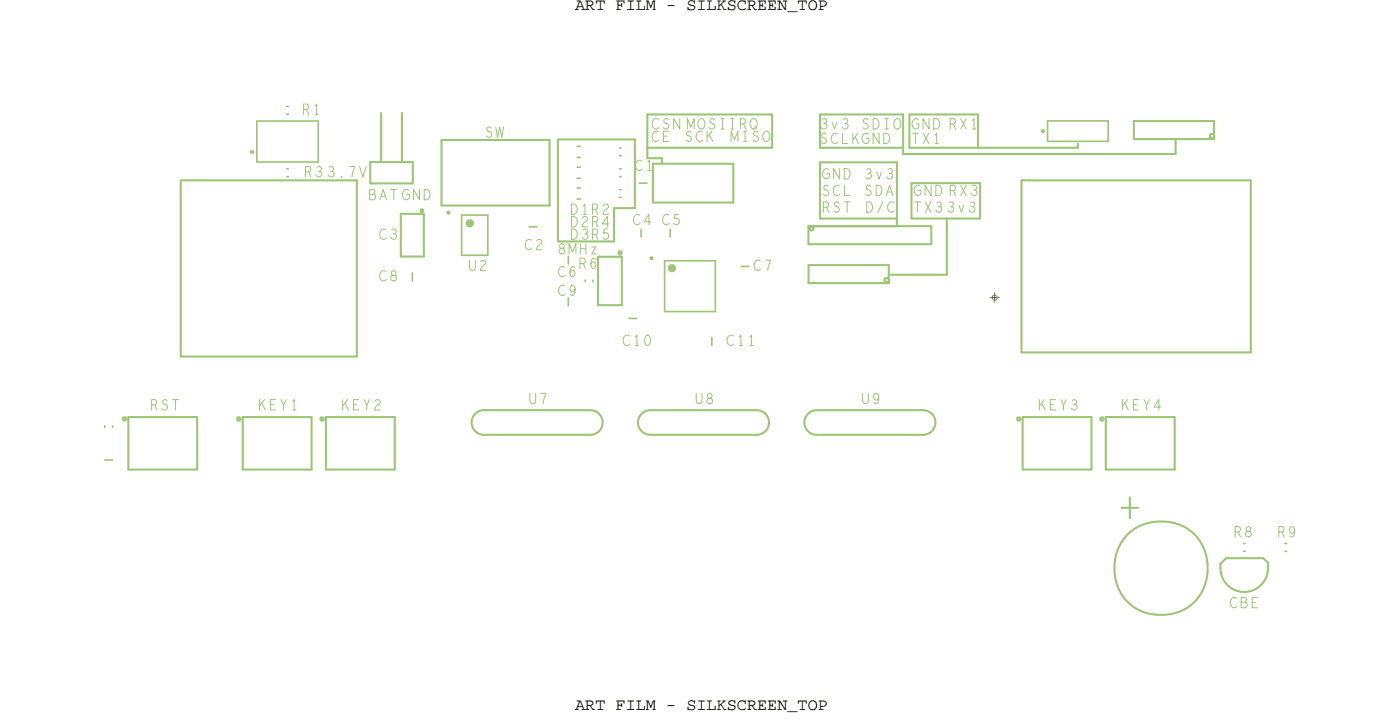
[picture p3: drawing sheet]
<svg xmlns="http://www.w3.org/2000/svg" width="171mm" height="88mm" viewBox="0 0 171 88" stroke-linecap="round" stroke-linejoin="round" font-family="sans-serif">
<!-- layer: Components -->
<g fill="none" stroke="#9dc576" stroke-width=".25">
<path d="M30.7 18.5l.1-.1 .1 .1v.1l-.1 .1-.1-.1zM45.2 19.8h5.2zM45.2 19.8v2.6zM46.5 13.8v6zM49.1 13.8v6zM50.4 19.8v2.6zM53.9 17.1v8zM53.9 17.1h13.2zM67.1 17.1v8zM79.7 20v4.7zM79.7 20h9.9zM89.6 20v4.7z"/>
<path d="M127.3 15.9h.1h.1v.2h-.1h-.1zM138.5 14.8h9.8zM138.5 17h9.8zM138.5 14.8v2.2zM147.8 16.4l.2-.1 .2 .1 .1 .2-.1 .2-.2 .1-.2-.1-.1-.2zM148.3 14.8v2.2zM22.1 22h21.5zM22.1 22v21.5zM43.6 22v21zM45.2 22.4h5.2zM49 31.3h2.8zM49 26.1v5.2z"/>
<path d="M49 26.1h2.8zM51.4 25.6l.1-.1 .2 .1v.2l-.2 .1-.1-.1zM51.8 26.1v5.2zM53.9 25.1h13.2zM54.7 25.9l.1-.1 .1 .1v.1l-.1 .1-.1-.1zM73 31.3h2.9zM73 37.2h2.9zM73 31.3v5.9zM75.6 30.8l.1-.1 .2 .1v.2l-.2 .1-.1-.1zM75.9 31.3v5.9zM79.5 31.5l.1-.1 .1 .1v.1l-.1 .1-.1-.1zM79.7 24.7h9.9z"/>
<path d="M98.7 29.8h15zM98.7 27.6v2.2zM98.7 27.6h15zM98.7 32.4h9.8zM98.7 34.6h9.8zM98.7 32.4v2.2zM99 27.8l.1-.1 .2 .1v.3h-.2h-.1zM108.1 34l.2-.1 .2 .1 .1 .2-.1 .2-.2 .1-.2-.1-.1-.2zM108.5 32.4v2.2zM113.7 27.6v2.2zM124.8 22h1zM124.8 22v21z"/>
<path d="M125.8 22h27zM152.8 22v21zM15 51l.2-.1 .2 .1v.2l-.2 .1-.2-.1zM15.7 57.3h8.4zM15.7 50.9v6.4zM15.7 50.9h8.4zM22.1 43.5h21.5zM24.1 50.9v6.4zM29 51l.2-.1 .2 .1v.2l-.2 .1-.2-.1zM29.6 57.3h8.5zM29.6 50.9v6.4zM29.6 50.9h8.5z"/>
<path d="M38.1 50.9v6.4zM39.2 51l.1-.1 .2 .1v.2l-.2 .1-.1-.1zM39.8 57.3h8.4zM39.8 50.9v6.4zM39.8 50.9h8.4zM43.6 43v.5zM48.2 50.9v6.4zM59.1 53.1h13zM59.1 50.1h13zM59.1 50.1a1.5 1.5 0 0 0-1.5 1.5 1.5 1.5 0 0 0 1.5 1.5M72.1 50.1a1.5 1.5 0 0 1 1.5 1.5 1.5 1.5 0 0 1-1.5 1.5M79.4 53.1h13z"/>
<path d="M79.4 50.1h13zM79.4 50.1a1.5 1.5 0 0 0-1.5 1.5 1.5 1.5 0 0 0 1.5 1.5M92.4 50.1a1.5 1.5 0 0 1 1.5 1.5 1.5 1.5 0 0 1-1.5 1.5M99.7 53.1h13zM99.7 50.1h13zM99.7 50.1a1.5 1.5 0 0 0-1.5 1.5 1.5 1.5 0 0 0 1.5 1.5M112.7 50.1a1.5 1.5 0 0 1 1.5 1.5 1.5 1.5 0 0 1-1.5 1.5M124.2 51l.2-.1 .2 .1v.2l-.2 .1-.2-.1zM124.8 43h28zM124.9 50.9h8.4zM124.9 57.3h8.4zM124.9 50.9v6.4z"/>
<path d="M133.3 50.9v6.4zM134.4 51l.2-.1 .2 .1v.2l-.2 .1-.2-.1zM135.1 57.3h8.4zM135.1 50.9v6.4zM135.1 50.9h8.4zM143.5 50.9v6.4zM137.5 65.4a6 6 0 0 1 8.6 0 6 6 0 0 1-.8 8.6 6.1 6.1 0 0 1-7.8-.7 6.1 6.1 0 0 1 0-7.9zM149.1 68.8v.5zM149.1 69.3a2.9 2.9 0 0 0 2.9 2.9 2.9 2.9 0 0 0 2.9-2.9M149.7 68.1l-.6 .7zM149.7 68.1h4.6zM154.3 68.1l.6 .6z"/>
<path d="M154.9 68.7v.6z"/>
</g>
<path d="M57.2 27.1l.2-.1 .2 .1v.2v.1l-.2 .1-.2-.1-.1-.1zM81.9 32.6l.2-.1 .2 .1v.1v.2l-.2 .1-.2-.1-.1-.2z" fill="none" stroke="#9dc576" stroke-width=".5"/>
<g fill="none" stroke="#9dc576" stroke-width=".2">
<path d="M31.4 14.8h7.5zM31.4 14.8v5zM31.4 19.8h7.5zM35 13h.2zM35 13.9h.2zM38.9 14.8v5zM70.5 19.2h.4zM70.5 17.9h.4zM75.7 18.1h.2zM75.7 19h.2zM127.9 17.3h7.4zM127.9 14.8h7.4z"/>
<path d="M127.9 14.8v2.5zM135.3 14.8v2.5zM35 21.6h.2zM35 20.6h.2zM50.4 33.3v1zM56.4 31.2h3.2zM56.4 26.3h3.2zM56.4 26.3v4.9zM59.6 26.3v4.9zM64.6 27.7h1zM69.4 36.4v.9zM69.4 31.3v.9z"/>
<path d="M70.5 22.9h.4zM70.5 21.8h.4zM70.5 20.4h.4zM71.5 34.2v.2zM72.4 34.2v.2zM75.7 23.1h.2zM75.7 24.1h.2zM75.7 20.6h.2zM75.7 21.6h.2zM76.8 38.9h1zM78.1 22.4h.9zM78.3 28v.9z"/>
<path d="M81.2 31.8h6.2zM81.2 31.8v6.2zM81.2 38h6.2zM81.9 28v.9zM87.4 31.8v6.2zM90.5 32.5h1zM12.8 56.1h1zM12.8 52v.2zM13.8 52v.2zM86.9 41.2v.9zM151.9 67.3h.2zM151.9 66.3h.2z"/>
<path d="M156.9 67.3h.2zM156.9 66.3h.2z"/>
</g>
<!-- layer: Drawing Origin -->
<path d="M120.8 36.3h1.3M121.3 36.1l.2-.1 .2 .1 .1 .2-.1 .2-.2 .1-.2-.1-.1-.2zM121.5 35.7v1.3" fill="none" stroke="#638b3a" stroke-width=".12"/>
<!-- layer: All Others -->
<g fill="none" stroke="#9dc576" stroke-width=".25">
<path d="M68.1 17h9.4zM68.1 17v8.1zM77.5 17v8.4zM79.1 19.3h1.7zM79.1 18v1.3zM79.1 18h15.2zM79.1 14v4zM79.1 14h15.2zM80.8 19.3v.5zM94.3 14v4zM100.1 14h10.2zM100.1 14v4z"/>
<path d="M100.1 19.8v6.9zM100.1 19.8h9.4zM100.4 18h9.9zM109.5 19.8v7.8zM110.3 18.8h33.3zM110.3 18v.8zM110.3 14v4zM111.1 14v4zM111.1 14h8.3zM111.1 18h8.3zM119.4 18h12.2zM119.4 14v4z"/>
<path d="M131.6 17.5v.5zM143.6 17v1.8zM68.1 25.1v4.4zM68.1 29.5h6.9zM75 25.4h2.5zM75 25.4v4.1zM98.7 27.6h10.8zM100.1 26.7h9.4zM108.8 33.5h6.8zM111.3 22.4v4.3zM111.3 22.4h8.4zM111.3 26.7h8.4z"/>
<path d="M115.6 26.7v6.8zM119.7 22.4v4.3zM137 62h2zM138 60.7v2.5z"/>
</g>
<g font-size="2.2" fill="#9dc576">
<text x="36.9" y="14">R1</text>
<text x="59.2" y="16.8">SW</text>
<text x="79.6" y="17.3">CE</text>
<text x="79.6" y="15.7">CSN MOSIIRQ</text>
<text x="83.6" y="17.3">SCK</text>
<text x="89.2" y="17.3">MISO</text>
<text x="100.1" y="17.5">SCLKGND</text>
<text x="100.1" y="15.7">3v3 SDIO</text>
<text x="111.3" y="15.7">GND RX1</text>
<text x="111.3" y="17.5">TX1</text>
<text x="37.2" y="21.6">R3</text>
<text x="39.9" y="21.6">3.7V</text>
<text x="77.5" y="20.8">C1</text>
<text x="100.4" y="23.9">SCL SDA</text>
<text x="100.4" y="21.8">GND 3v3</text>
<text x="111.6" y="23.9">GND RX3</text>
<text x="45" y="24.4">BAT GND</text>
<text x="46.3" y="29.2">C3</text>
<text x="69.7" y="26.2">D1R2</text>
<text x="69.7" y="29.2">D3R5</text>
<text x="69.7" y="27.7">D2R4</text>
<text x="77.3" y="27.4">C4 C5</text>
<text x="100.4" y="25.9">RST</text>
<text x="105.7" y="25.9">D/C</text>
<text x="111.6" y="25.9">TX3</text>
<text x="115.6" y="25.9">3v3</text>
<text x="46.3" y="34.3">C8</text>
<text x="57.2" y="33">U2</text>
<text x="64.1" y="30.5">C2</text>
<text x="68.1" y="31">8MHz</text>
<text x="68.1" y="33.8">C6</text>
<text x="70.7" y="32.8">R6</text>
<text x="92" y="33">C7</text>
<text x="68.1" y="36.1">C9</text>
<text x="76" y="42.2">C10</text>
<text x="88.7" y="42.2">C11</text>
<text x="18.4" y="50">RST</text>
<text x="31.6" y="50">KEY1</text>
<text x="41.7" y="50">KEY2</text>
<text x="64.6" y="49.3">U7</text>
<text x="84.9" y="49.3">U8</text>
<text x="105.2" y="49.3">U9</text>
<text x="126.8" y="50">KEY3</text>
<text x="137" y="50">KEY4</text>
<text x="150.7" y="65.5">R8</text>
<text x="156" y="65.5">R9</text>
<text x="150.2" y="74.2">CBE</text>
</g>
<g font-size="2.1">
<text x="70.3" y="1.2">ART FILM - SILKSCREEN_TOP</text>
<text x="70.3" y="86.7">ART FILM - SILKSCREEN_TOP</text>
</g>
</svg>
